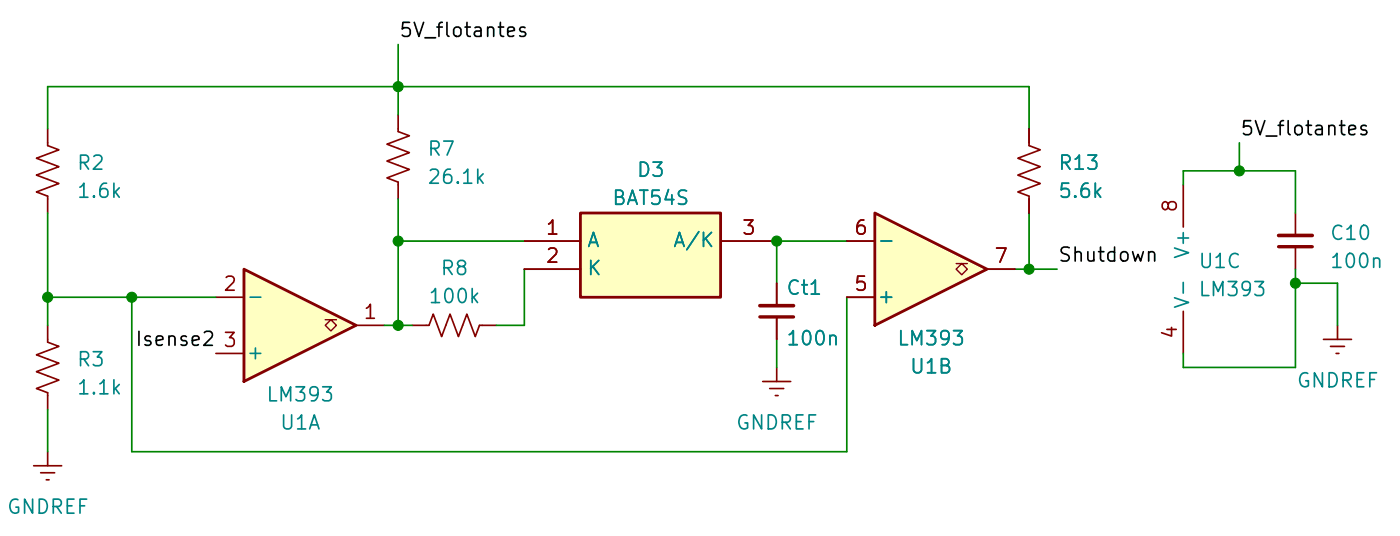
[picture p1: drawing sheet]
<svg xmlns="http://www.w3.org/2000/svg" width="127mm" height="48mm" viewBox="0 0 127 48" stroke-linecap="round" stroke-linejoin="round" font-family="sans-serif">
<g fill="none" stroke="#840000" stroke-width=".15">
<path d="M4.3 11.6v1.6l1 .4-2 .7 2 .8-2 .7 2 .8-2 .8 1 .3v1.6M93.2 11.6v1.6l1 .4-2 .7 2 .8-2 .7 2 .8-2 .8 1 .3v1.6M107.2 16.7v3.8M117.3 19.3v2M69.1 34.5h2.5M69.7 35.1h1.3M70.2 35.8h.3M70.4 33.2v1.3M107.2 28.2v3.8M117.3 22.3v2M119.9 30.7h2.5M120.5 31.3h1.3"/>
<path d="M121 32h.3M121.2 29.4v1.3"/>
</g>
<path d="M115.8 22.3h3.1" fill="none" stroke="#840000" stroke-width=".3"/>
<path d="M115.8 21.3h3.1" fill="none" stroke="#840000" stroke-width=".33"/>
<path d="M79.2 19.3l10.2 5-10.2 5.1z" fill="#ffffc2"/>
<path d="M79.2 19.3l10.2 5-10.2 5.1z" fill="none" stroke="#840000" stroke-width=".25"/>
<path d="M86.6 23.8h.5l-.5 .5 .5 .6 .5-.6-.5-.5h.5" fill="none" stroke="#840000" stroke-width=".13"/>
<path d="M76.7 26.9h2.5M76.7 21.8h2.5M89.4 24.3h2.5" fill="none" stroke="#840000" stroke-width=".15"/>
<path d="M22.1 24.3l10.2 5.1-10.2 5.1z" fill="#ffffc2"/>
<path d="M22.1 24.3l10.2 5.1-10.2 5.1z" fill="none" stroke="#840000" stroke-width=".25"/>
<path d="M29.5 28.9h.5l-.5 .5 .5 .5 .5-.5-.5-.5h.5" fill="none" stroke="#840000" stroke-width=".13"/>
<path d="M36.1 10.4v1.5l1 .4-2 .7 2 .8-2 .8 2 .7-2 .8 1 .4v1.5M19.6 26.9h2.5M19.6 32h2.5M32.3 29.4h2.5M37.3 29.4h1.6l.3-1 .8 2 .8-2 .7 2 .8-2 .8 2 .3-1h1.6M70.4 25.6v2M70.4 28.7v2" fill="none" stroke="#840000" stroke-width=".15"/>
<path d="M68.8 28.7h3.1" fill="none" stroke="#840000" stroke-width=".3"/>
<path d="M68.8 27.6h3.1" fill="none" stroke="#840000" stroke-width=".33"/>
<path d="M52.6 19.3h12.7v7.6h-12.7z" fill="#ffffc2"/>
<path d="M52.6 19.3h12.7v7.6h-12.7z" fill="none" stroke="#840000" stroke-width=".25"/>
<g fill="none" stroke="#840000" stroke-width=".15">
<path d="M93.2 11.6v1.3M93.2 18v1.3M4.3 29.4v1.6l1 .3-2 .8 2 .8-2 .7 2 .8-2 .7 1 .4v1.5M47.5 21.8h5.1M47.5 24.3h5.1M65.3 21.8h5.1M70.4 25.6v2M70.4 28.7v2M76.7 21.8h2.5M76.7 26.9h2.5M89.4 24.3h2.5M3 42.1h2.6"/>
<path d="M3.7 42.8h1.3M4.2 43.4h.2M4.3 40.9v1.2"/>
</g>
<g fill="none" stroke="#008400" stroke-width=".15">
<path d="M4.3 11.6v-3.8h88.9v3.8M4.3 19.3v10.1M36.1 4v6.4M36.1 18v11.4M93.2 19.3v5M107.2 16.7v-1.2h10.1v3.8M112.3 12.9v2.6M4.3 37v3.9M4.3 26.9h15.3M11.9 26.9v14h64.8v-14M34.8 29.4h2.5M36.1 21.8h11.4"/>
<path d="M47.5 24.3v5.1h-2.5M70.4 30.7v2.5M76.7 21.8h-6.3v3.8M91.9 24.3h3.9M117.3 24.3v8.9h-10.1v-1.2M117.3 25.6h3.9v3.8"/>
</g>
<g fill="#008400" stroke="#008400" stroke-width=".09">
<circle cx="117.3" cy="25.6" r=".46"/>
<circle cx="93.2" cy="24.3" r=".46"/>
<circle cx="112.3" cy="15.5" r=".46"/>
<circle cx="36.1" cy="7.8" r=".46"/>
<circle cx="11.9" cy="26.9" r=".46"/>
<circle cx="4.3" cy="26.9" r=".46"/>
<circle cx="36.1" cy="21.8" r=".46"/>
<circle cx="70.4" cy="21.8" r=".46"/>
<circle cx="36.1" cy="29.4" r=".46"/>
</g>
<g font-size="1.3">
<text x="36.1" y="3.7">5V_flotantes</text>
<text x="112.3" y="12.6">5V_flotantes</text>
<text x="95.8" y="24">Shutdown</text>
<text x="12.2" y="31.6">Isense2</text>
</g>
<g font-size="1.3" fill="#008484">
<text x="6.9" y="15.7">R2</text>
<text x="38.6" y="14.4">R7</text>
<text x="38.6" y="17">26.1k</text>
<text x="57.6" y="16.3">D3</text>
<text x="95.8" y="15.7">R13</text>
<text x="6.9" y="18.2">1.6k</text>
<text x="53.1" y="22.7">A</text>
<text x="55.3" y="18.9">BAT54S</text>
<text x="60.9" y="22.7">A/K</text>
<text x="79.4" y="22.7">-</text>
<text x="95.8" y="18.2">5.6k</text>
<text x="108.1" y="23.5" transform="rotate(-90 108.1 23.5)">V+</text>
<text x="120.4" y="22">C10</text>
<text x="22.2" y="27.7">-</text>
<text x="38.7" y="27.7">100k</text>
<text x="39.8" y="25.2">R8</text>
<text x="53.1" y="25.2">K</text>
<text x="71.1" y="27">Ct1</text>
<text x="79.4" y="27.7">+</text>
<text x="108.1" y="28" transform="rotate(-90 108.1 28)">V-</text>
<text x="108.5" y="24.6">U1C</text>
<text x="108.5" y="27.1">LM393</text>
<text x="120.4" y="24.6">100n</text>
<text x="6.9" y="33.5">R3</text>
<text x="22.2" y="32.8">+</text>
<text x="71.1" y="31.6">100n</text>
<text x="81.2" y="31.6">LM393</text>
<text x="82.3" y="34.1">U1B</text>
<text x="117.4" y="35.4">GNDREF</text>
<text x="6.9" y="36">1.1k</text>
<text x="24" y="36.6">LM393</text>
<text x="25.3" y="39.2">U1A</text>
<text x="66.6" y="39.2">GNDREF</text>
<text x=".5" y="46.8">GNDREF</text>
</g>
<g font-size="1.3" fill="#840000">
<text x="49.3" y="21.6">1</text>
<text x="67.1" y="21.6">3</text>
<text x="77.3" y="21.6">6</text>
<text x="106.9" y="19.3" transform="rotate(-90 106.9 19.3)">8</text>
<text x="20.1" y="26.6">2</text>
<text x="32.8" y="29.2">1</text>
<text x="49.3" y="24.1">2</text>
<text x="77.3" y="26.6">5</text>
<text x="90" y="24.1">7</text>
<text x="20.1" y="31.7">3</text>
<text x="106.9" y="30.8" transform="rotate(-90 106.9 30.8)">4</text>
</g>
</svg>
